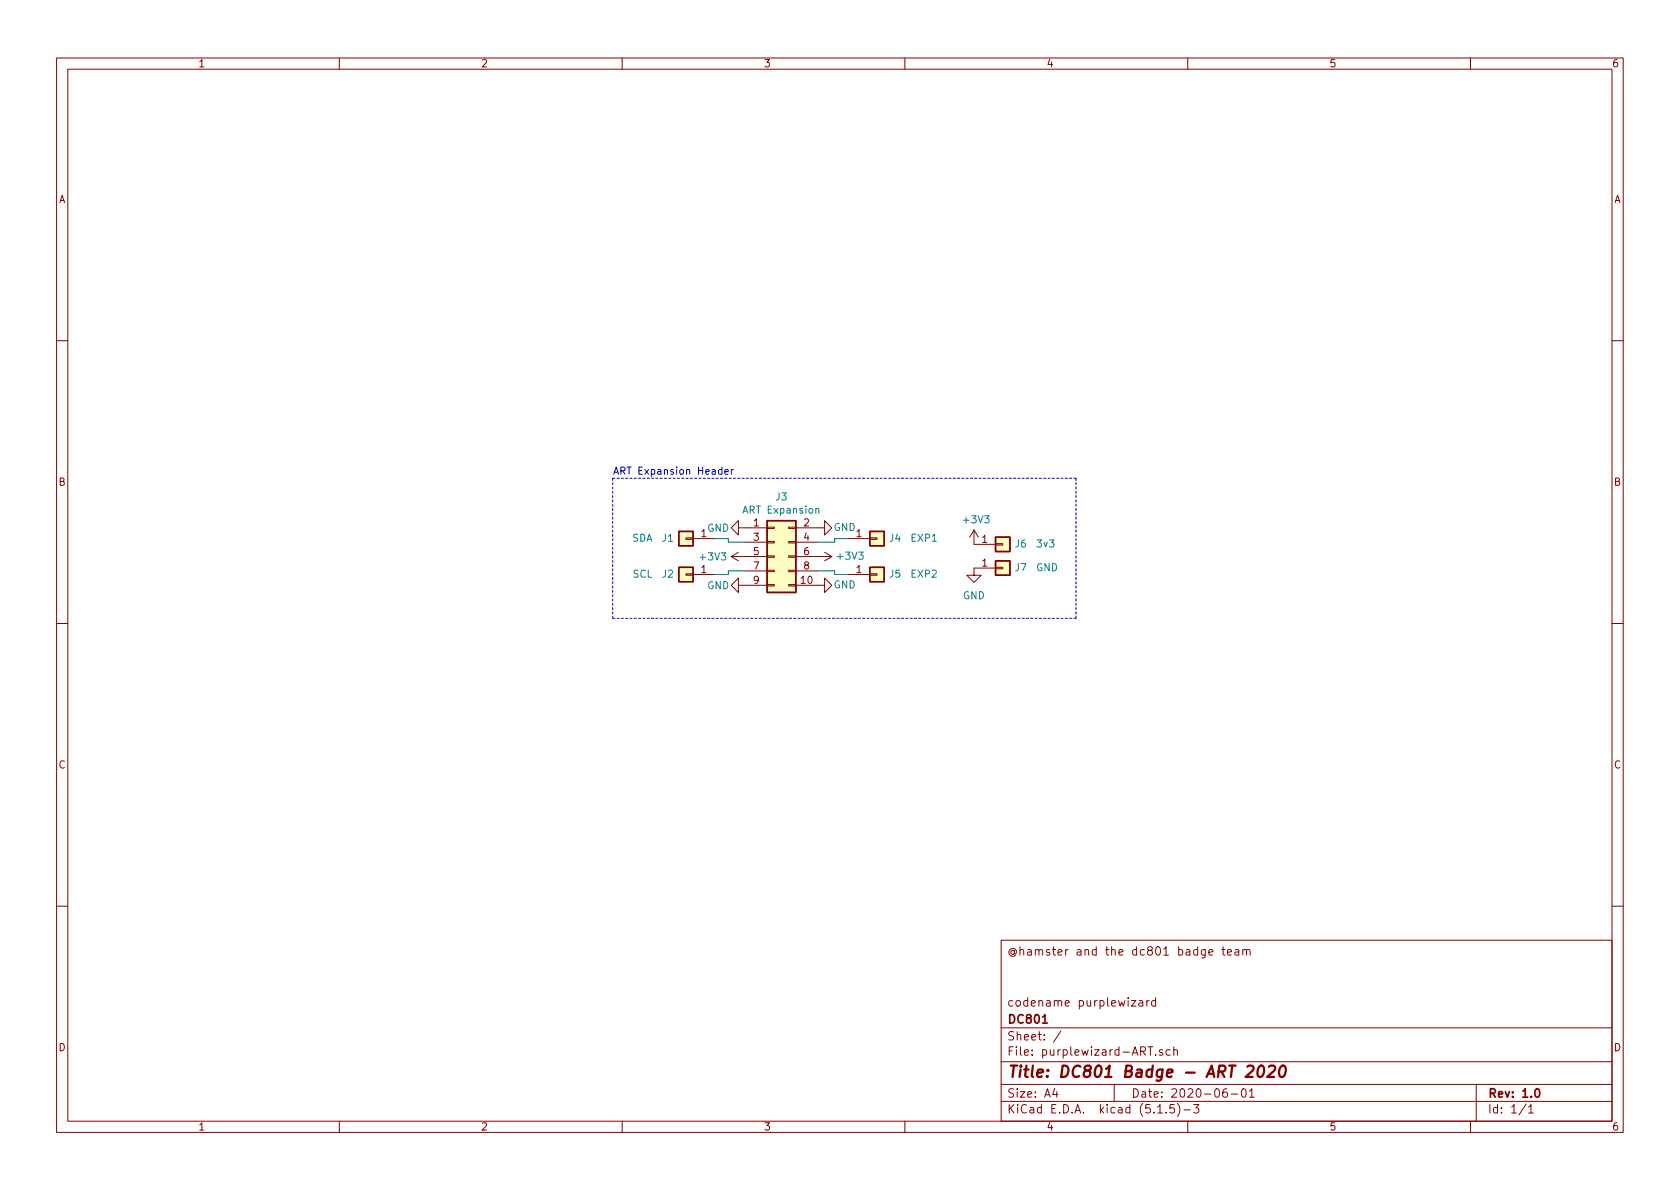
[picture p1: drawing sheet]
EESchema Schematic File Version 4
EELAYER 30 0
EELAYER END
$Descr A4 11693 8268
encoding utf-8
Sheet 1 1
Title "DC801 Badge - ART 2020"
Date "2020-06-01"
Rev "1.0"
Comp "DC801"
Comment1 "codename purplewizard"
Comment2 ""
Comment3 ""
Comment4 "@hamster and the dc801 badge team"
$EndDescr
$Comp
L Connector_Generic:Conn_02x05_Odd_Even J3
U 1 1
P 5390 3865
F 0 "J3" H 5440 4282 50  0000 C CNN
F 1 "ART Expansion" H 5440 4191 50  0000 C CNN
F 2 "Connector_PinSocket_2.54mm:PinSocket_2x05_P2.54mm_Vertical_SMD" H 5390 3865 50  0001 C CNN
F 3 "~" H 5390 3865 50  0001 C CNN
	1    5390 3865
	1    0    0    -1  
$EndComp
$Comp
L power:GND #PWR01
U 1 1
P 5190 3665
F 0 "#PWR01" H 5190 3415 50  0001 C CNN
F 1 "GND" V 5190 3475 50  0000 C CNN
F 2 "" H 5190 3665 50  0001 C CNN
F 3 "" H 5190 3665 50  0001 C CNN
	1    5190 3665
	0    1    1    0   
$EndComp
$Comp
L power:GND #PWR03
U 1 1
P 5190 4065
F 0 "#PWR03" H 5190 3815 50  0001 C CNN
F 1 "GND" V 5190 3875 50  0000 C CNN
F 2 "" H 5190 4065 50  0001 C CNN
F 3 "" H 5190 4065 50  0001 C CNN
	1    5190 4065
	0    1    1    0   
$EndComp
$Comp
L power:GND #PWR04
U 1 1
P 5690 3665
F 0 "#PWR04" H 5690 3415 50  0001 C CNN
F 1 "GND" V 5690 3475 50  0000 C CNN
F 2 "" H 5690 3665 50  0001 C CNN
F 3 "" H 5690 3665 50  0001 C CNN
	1    5690 3665
	0    -1   -1   0   
$EndComp
$Comp
L power:GND #PWR06
U 1 1
P 5690 4065
F 0 "#PWR06" H 5690 3815 50  0001 C CNN
F 1 "GND" V 5690 3875 50  0000 C CNN
F 2 "" H 5690 4065 50  0001 C CNN
F 3 "" H 5690 4065 50  0001 C CNN
	1    5690 4065
	0    -1   -1   0   
$EndComp
$Comp
L Connector_Generic:Conn_01x01 J4
U 1 1
P 6105 3740
F 0 "J4" H 6185 3745 50  0000 L CNN
F 1 "EXP1" H 6335 3745 50  0000 L CNN
F 2 "TestPoint:TestPoint_Pad_2.0x2.0mm" H 6105 3740 50  0001 C CNN
F 3 "~" H 6105 3740 50  0001 C CNN
	1    6105 3740
	1    0    0    -1  
$EndComp
$Comp
L Connector_Generic:Conn_01x01 J5
U 1 1
P 6105 3990
F 0 "J5" H 6185 3995 50  0000 L CNN
F 1 "EXP2" H 6335 3995 50  0000 L CNN
F 2 "TestPoint:TestPoint_Pad_2.0x2.0mm" H 6105 3990 50  0001 C CNN
F 3 "~" H 6105 3990 50  0001 C CNN
	1    6105 3990
	1    0    0    -1  
$EndComp
Wire Wire Line
	5810 3765 5810 3740
Wire Wire Line
	5810 3740 5905 3740
Wire Wire Line
	5690 3765 5810 3765
Wire Wire Line
	5810 3965 5810 3990
Wire Wire Line
	5810 3990 5905 3990
Wire Wire Line
	5690 3965 5810 3965
Wire Wire Line
	5070 3765 5070 3740
Wire Wire Line
	5070 3740 4975 3740
Wire Wire Line
	5070 3965 5070 3990
Wire Wire Line
	5070 3990 4975 3990
Wire Wire Line
	5070 3965 5190 3965
Wire Wire Line
	5070 3765 5190 3765
$Comp
L Connector_Generic:Conn_01x01 J1
U 1 1
P 4775 3740
F 0 "J1" H 4855 3745 50  0000 L CNN
F 1 "SDA" H 5005 3745 50  0000 L CNN
F 2 "TestPoint:TestPoint_Pad_2.0x2.0mm" H 4775 3740 50  0001 C CNN
F 3 "~" H 4775 3740 50  0001 C CNN
	1    4775 3740
	-1   0    0    -1  
$EndComp
$Comp
L Connector_Generic:Conn_01x01 J2
U 1 1
P 4775 3990
F 0 "J2" H 4855 3995 50  0000 L CNN
F 1 "SCL" H 5005 3995 50  0000 L CNN
F 2 "TestPoint:TestPoint_Pad_2.0x2.0mm" H 4775 3990 50  0001 C CNN
F 3 "~" H 4775 3990 50  0001 C CNN
	1    4775 3990
	-1   0    0    -1  
$EndComp
Wire Notes Line
	4265 3320 4265 4305
Text Notes 4265 3305 0    50   ~ 0
ART Expansion Header
$Comp
L Connector_Generic:Conn_01x01 J7
U 1 1
P 6980 3945
F 0 "J7" H 7060 3950 50  0000 L CNN
F 1 "GND" H 7210 3950 50  0000 L CNN
F 2 "TestPoint:TestPoint_Pad_4.0x4.0mm" H 6980 3945 50  0001 C CNN
F 3 "~" H 6980 3945 50  0001 C CNN
	1    6980 3945
	1    0    0    -1  
$EndComp
$Comp
L power:GND #PWR08
U 1 1
P 6780 3945
F 0 "#PWR08" H 6780 3695 50  0001 C CNN
F 1 "GND" H 6780 3755 50  0000 C CNN
F 2 "" H 6780 3945 50  0001 C CNN
F 3 "" H 6780 3945 50  0001 C CNN
	1    6780 3945
	1    0    0    -1  
$EndComp
$Comp
L power:+3V3 #PWR07
U 1 1
P 6780 3780
F 0 "#PWR07" H 6780 3630 50  0001 C CNN
F 1 "+3V3" H 6795 3953 50  0000 C CNN
F 2 "" H 6780 3780 50  0001 C CNN
F 3 "" H 6780 3780 50  0001 C CNN
	1    6780 3780
	1    0    0    -1  
$EndComp
$Comp
L Connector_Generic:Conn_01x01 J6
U 1 1
P 6980 3780
F 0 "J6" H 7060 3785 50  0000 L CNN
F 1 "3v3" H 7210 3785 50  0000 L CNN
F 2 "TestPoint:TestPoint_Pad_4.0x4.0mm" H 6980 3780 50  0001 C CNN
F 3 "~" H 6980 3780 50  0001 C CNN
	1    6980 3780
	1    0    0    -1  
$EndComp
$Comp
L power:+3V3 #PWR05
U 1 1
P 5690 3865
F 0 "#PWR05" H 5690 3715 50  0001 C CNN
F 1 "+3V3" V 5685 3990 50  0000 L CNN
F 2 "" H 5690 3865 50  0001 C CNN
F 3 "" H 5690 3865 50  0001 C CNN
	1    5690 3865
	0    1    1    0   
$EndComp
$Comp
L power:+3V3 #PWR02
U 1 1
P 5190 3865
F 0 "#PWR02" H 5190 3715 50  0001 C CNN
F 1 "+3V3" V 5185 3990 50  0000 L CNN
F 2 "" H 5190 3865 50  0001 C CNN
F 3 "" H 5190 3865 50  0001 C CNN
	1    5190 3865
	0    -1   -1   0   
$EndComp
Wire Notes Line
	4265 3320 7490 3320
Wire Notes Line
	7490 3320 7490 4295
Wire Notes Line
	7490 4295 4265 4295
$EndSCHEMATC
